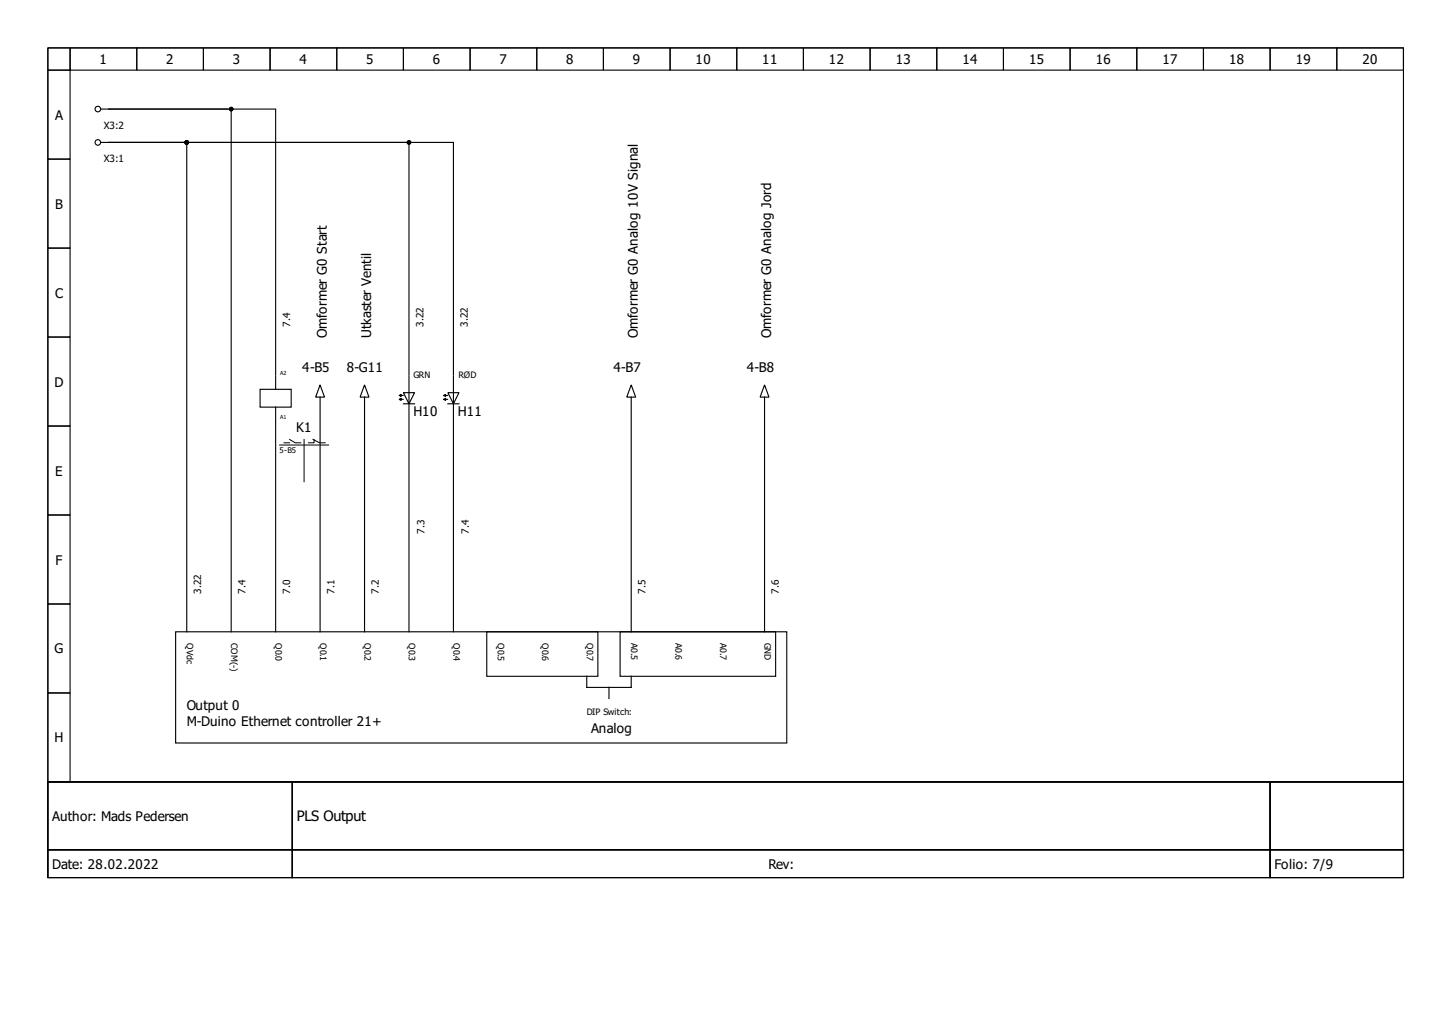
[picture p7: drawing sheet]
<svg xmlns="http://www.w3.org/2000/svg" width="297mm" height="210mm" viewBox="0 0 297 210" stroke-linecap="round" stroke-linejoin="round" font-family="sans-serif">
<g fill="none" stroke="#000" stroke-width=".23">
<path d="M9.8 9.8h277.3v150h-277.3zM9.8 9.8h4.5v4.5h-4.5zM9.8 14.3h4.5v18.2h-4.5zM14.3 9.8h13.7v4.5h-13.7zM28 9.8h13.6v4.5h-13.6zM41.6 9.8h13.7v4.5h-13.7zM55.3 9.8h13.6v4.5h-13.6zM68.9 9.8h13.6v4.5h-13.6zM82.5 9.8h13.7v4.5h-13.7zM96.2 9.8h13.6v4.5h-13.6zM109.8 9.8h13.6v4.5h-13.6zM123.4 9.8h13.7v4.5h-13.7z"/>
<path d="M137.1 9.8h13.6v4.5h-13.6zM150.7 9.8h13.7v4.5h-13.7zM164.4 9.8h13.6v4.5h-13.6zM178 9.8h13.6v4.5h-13.6zM191.6 9.8h13.7v4.5h-13.7zM205.3 9.8h13.6v4.5h-13.6zM218.9 9.8h13.7v4.5h-13.7zM232.6 9.8h13.6v4.5h-13.6zM246.2 9.8h13.6v4.5h-13.6zM259.8 9.8h13.7v4.5h-13.7zM273.5 9.8h13.6v4.5h-13.6zM9.8 32.5h4.5v18.2h-4.5z"/>
<path d="M20.7 22.3h1.6M20.7 29.1h1.6M22.3 22.3h25v106.8M22.3 29.1h15.9v100M22.3 22.3h34.1v54.3M22.3 29.1h61.4v47.5M22.3 29.1h70.5v47.5M9.8 50.7h4.5v18.2h-4.5zM9.8 68.9h4.5v18.2h-4.5zM53.2 79.6h6.4v3.6h-6.4zM56.4 76.8v2.8M65.5 78.7l.9 2.5h-1.8z"/>
<path d="M74.6 78.7l.9 2.5h-1.8zM83.7 76.8v9.1M92.8 76.8v9.1M129.1 78.7l.9 2.5h-1.8zM156.4 78.7l.9 2.5h-1.8zM9.8 87.1h4.5v18.2h-4.5zM56.4 83.2v2.7M56.4 86.2v42.9M65.5 81.2v.6M65.5 82.1v47M74.6 81.2v.6M74.6 82.1v47"/>
<path d="M82.1 81.6h.4M82.1 80.8h.4M82.5 80.3h2.3l-1.1 2.2zM82.5 82.5h2.3M83.7 86.2v42.9M91.2 81.6h.4M91.2 80.8h.4M91.6 80.3h2.3l-1.1 2.2zM91.6 82.5h2.3M92.8 86.2v42.9M129.1 81.2v.6M129.1 82.1v47"/>
<path d="M156.4 81.2v.6M156.4 82.1v47M9.8 105.3h4.5v18.1h-4.5zM9.8 123.4h4.5v18.2h-4.5zM35.9 129.1h125.1v22.8h-125.1zM99.6 129.1h22.7v9.1h-22.7zM120 138.2v2.3h9.1v-2.3M126.9 129.1h31.8v9.1h-31.8zM9.8 159.8h277.3v19.6h-277.3zM9.8 159.8h50v13.9h-50zM9.8 141.6h4.5v18.2h-4.5zM59.8 159.8h200v13.9h-200z"/>
<path d="M124.6 140.5v2.3M259.8 159.8h27.3v13.9h-27.3zM9.8 173.7h50v5.7h-50zM59.8 173.7h200v5.7h-200zM259.8 173.7h27.3v5.7h-27.3z"/>
<circle cx="20" cy="22.3" r=".57"/>
<circle cx="20" cy="29.1" r=".57"/>
</g>
<path d="M57.2 91h10M58.1 90.5h1.2M59.3 89.8l1.1 .7h1.1M62.2 89.8v8.7M64 89.8l1.4 .7h1.1M64.3 89.8v.7h-1.2" fill="none" stroke="#000" stroke-width=".2"/>
<path d="M81.6 80.8l.5-.2v.5zM81.6 81.6l.5-.2v.4zM90.7 80.8l.5-.2v.5zM90.7 81.6l.5-.2v.4z" fill="#000" stroke="#000" stroke-width=".2"/>
<g fill="#000" stroke="#000" stroke-width=".23">
<circle cx="38.2" cy="29.1" r=".34"/>
<circle cx="47.3" cy="22.3" r=".34"/>
<circle cx="83.7" cy="29.1" r=".34"/>
</g>
<text font-size="3" x="60.7" y="167.9">PLS Output</text>
<g font-size="2.7">
<text x="20.4" y="13.1">1</text>
<text x="34" y="13.1">2</text>
<text x="47.6" y="13.1">3</text>
<text x="61.3" y="13.1">4</text>
<text x="74.9" y="13.1">5</text>
<text x="88.6" y="13.1">6</text>
<text x="102.2" y="13.1">7</text>
<text x="115.8" y="13.1">8</text>
<text x="129.5" y="13.1">9</text>
<text x="142.3" y="13.1">10</text>
<text x="156" y="13.1">11</text>
<text x="169.6" y="13.1">12</text>
<text x="183.2" y="13.1">13</text>
<text x="196.9" y="13.1">14</text>
<text x="210.5" y="13.1">15</text>
<text x="224.1" y="13.1">16</text>
<text x="237.8" y="13.1">17</text>
<text x="251.4" y="13.1">18</text>
<text x="265.1" y="13.1">19</text>
<text x="278.7" y="13.1">20</text>
<text x="11.3" y="24.5">A</text>
<text x="11.3" y="42.6">B</text>
<text x="11.3" y="60.8">C</text>
<text x="66.8" y="69.1" transform="rotate(-90 66.8 69.1)">Omformer G0 Start</text>
<text x="75.9" y="69.1" transform="rotate(-90 75.9 69.1)">Utkaster Ventil</text>
<text x="130.5" y="69.1" transform="rotate(-90 130.5 69.1)">Omformer G0 Analog 10V Signal</text>
<text x="157.8" y="69.1" transform="rotate(-90 157.8 69.1)">Omformer G0 Analog Jord</text>
<text x="61.8" y="75.9">4-B5</text>
<text x="70.9" y="75.9">8-G11</text>
<text x="125.5" y="75.9">4-B7</text>
<text x="152.8" y="75.9">4-B8</text>
<text x="11.2" y="79">D</text>
<text x="60.6" y="88.2">K1</text>
<text x="84.6" y="85">H10</text>
<text x="93.7" y="85">H11</text>
<text x="11.3" y="97.2">E</text>
<text x="11.4" y="115.4">F</text>
<text x="11.2" y="133.6">G</text>
<text x="38.2" y="145">Output 0</text>
<text x="38.2" y="148.4">M-Duino Ethernet controller 21+</text>
<text x="120.9" y="149.8">Analog</text>
<text x="11.2" y="151.7">H</text>
<text x="10.7" y="167.8">Author: Mads Pedersen</text>
<text x="10.7" y="177.5">Date: 28.02.2022</text>
<text x="157.2" y="177.5">Rev:</text>
<text x="260.7" y="177.5">Folio: 7/9</text>
</g>
<g font-size="2">
<text x="21.3" y="26.4">X3:2</text>
<text x="21.3" y="33.2">X3:1</text>
<text x="59.3" y="66.8" transform="rotate(-90 59.3 66.8)">7.4</text>
<text x="86.6" y="66.8" transform="rotate(-90 86.6 66.8)">3.22</text>
<text x="95.7" y="66.8" transform="rotate(-90 95.7 66.8)">3.22</text>
<text x="86.8" y="109.1" transform="rotate(-90 86.8 109.1)">7.3</text>
<text x="95.9" y="109.1" transform="rotate(-90 95.9 109.1)">7.4</text>
<text x="41.2" y="121.4" transform="rotate(-90 41.2 121.4)">3.22</text>
<text x="50.3" y="121.4" transform="rotate(-90 50.3 121.4)">7.4</text>
<text x="59.3" y="121.4" transform="rotate(-90 59.3 121.4)">7.0</text>
<text x="68.4" y="121.4" transform="rotate(-90 68.4 121.4)">7.1</text>
<text x="77.5" y="121.4" transform="rotate(-90 77.5 121.4)">7.2</text>
<text x="132.1" y="121.4" transform="rotate(-90 132.1 121.4)">7.5</text>
<text x="159.4" y="121.4" transform="rotate(-90 159.4 121.4)">7.6</text>
</g>
<g font-size="1.8">
<text x="84.6" y="77.3">GRN</text>
<text x="93.8" y="77.3">RØD</text>
<text x="38.2" y="131.4" transform="rotate(90 38.2 131.4)">QVdc</text>
<text x="47.3" y="131.4" transform="rotate(90 47.3 131.4)">COM(-)</text>
<text x="56.4" y="131.4" transform="rotate(90 56.4 131.4)">Q0.0</text>
<text x="65.5" y="131.4" transform="rotate(90 65.5 131.4)">Q0.1</text>
<text x="74.6" y="131.4" transform="rotate(90 74.6 131.4)">Q0.2</text>
<text x="83.7" y="131.4" transform="rotate(90 83.7 131.4)">Q0.3</text>
<text x="92.8" y="131.4" transform="rotate(90 92.8 131.4)">Q0.4</text>
<text x="101.9" y="131.4" transform="rotate(90 101.9 131.4)">Q0.5</text>
<text x="110.9" y="131.4" transform="rotate(90 110.9 131.4)">Q0.6</text>
<text x="120" y="131.4" transform="rotate(90 120 131.4)">Q0.7</text>
<text x="129.1" y="131.4" transform="rotate(90 129.1 131.4)">A0.5</text>
<text x="138.2" y="131.4" transform="rotate(90 138.2 131.4)">A0.6</text>
<text x="147.3" y="131.4" transform="rotate(90 147.3 131.4)">A0.7</text>
<text x="156.4" y="131.4" transform="rotate(90 156.4 131.4)">GND</text>
<text x="120" y="146.2">DIP Switch:</text>
</g>
<text font-size="1.6" x="57.2" y="92.5">5-B5</text>
<g font-size="1.1">
<text x="57.3" y="76.6">A2</text>
<text x="57.3" y="85.7">A1</text>
</g>
</svg>
